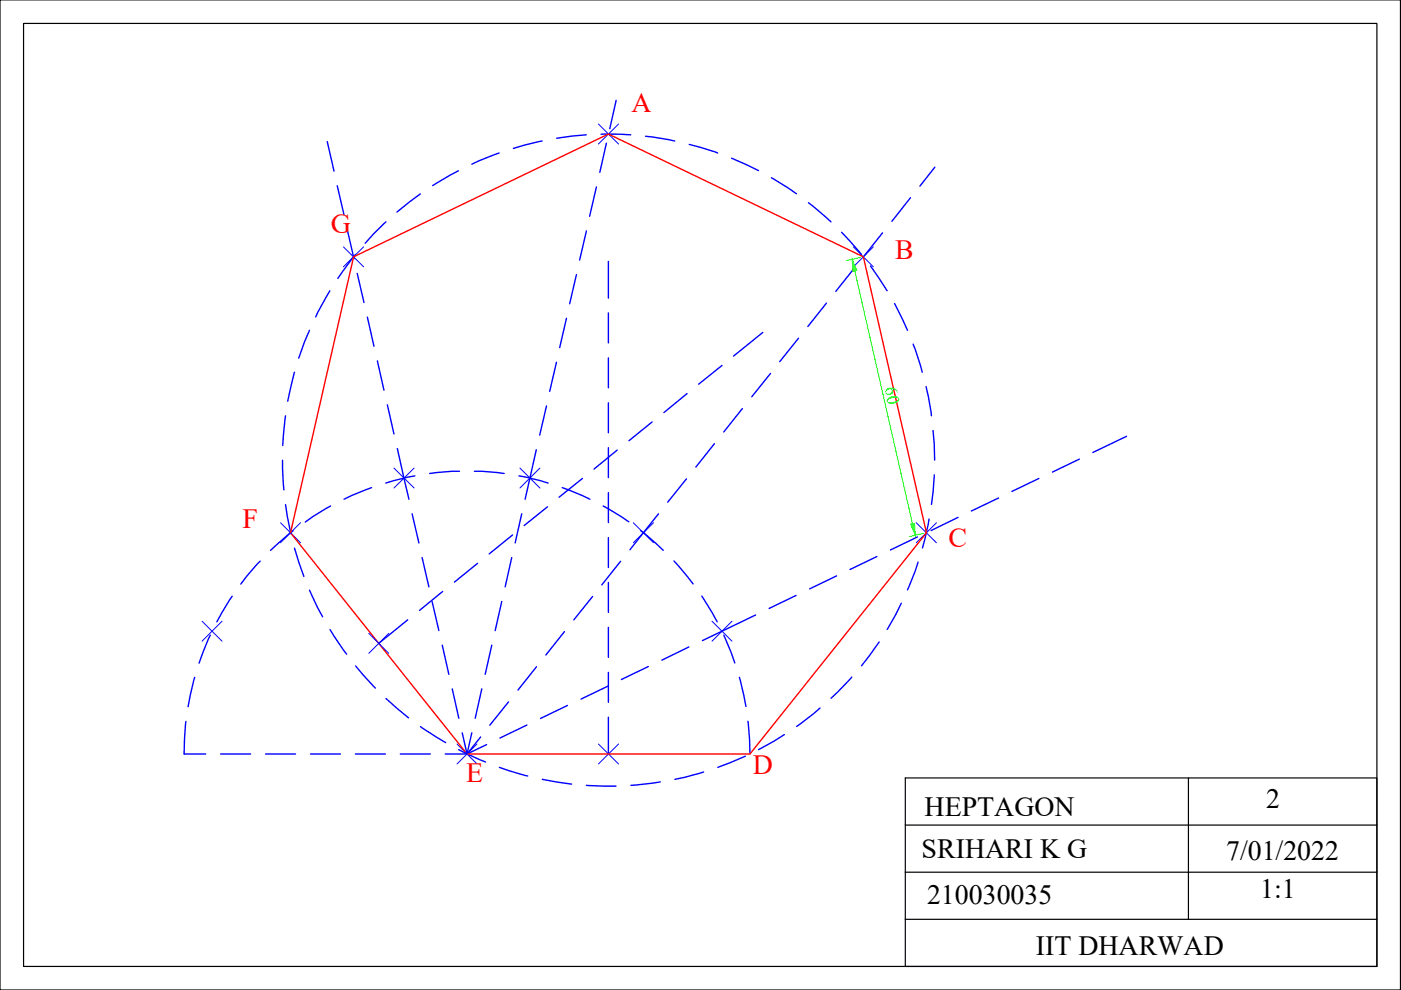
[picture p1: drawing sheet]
<svg xmlns="http://www.w3.org/2000/svg" width="297mm" height="210mm" viewBox="0 0 297 210" stroke-linecap="round" stroke-linejoin="round" font-family="sans-serif">
<!-- layer: 0 -->
<path d="M0 0h296.9v209.9h-296.9zM5 5h286.9v199.9h-286.9zM191.9 164.9h100v40h-100zM191.9 174.9h100M252 164.9v30M191.9 184.9h100M191.9 194.9h100" fill="none" stroke="#000" stroke-width=".25"/>
<!-- layer: Hidden -->
<g fill="none" stroke="#00f" stroke-width=".3">
<path d="M69.4 30l1.4 6.3M71.5 39.4l1.4 6.2M97.2 36.2l-5.5 3.1M105.8 32.4l-5.8 2.4M114.9 29.9l-6.1 1.6M124.3 28.6l-6.3 .7M126.4 39.6l-1.4 6.3M127.4 28.5l6.3 .1M128.6 30.4l-1.4 6.1M130.6 21.3l-1.3 6M136.9 28.9l6.1 1M146.1 30.6l6 1.8"/>
<path d="M155.1 33.5l5.7 2.7M163.6 37.7l5.3 3.4M198.2 35.4l-3.2 4.1M73.6 48.7l1.5 6.2M75.4 53.9l-3.8 5.1M75.7 58l1.5 6.1M81.8 47l-2.6 2.6-1.8 2M89.1 41.1l-4.9 3.9M122.2 58.2l-1.4 6.2M124.3 49l-1.4 6.1M129 55.4v7.8M171.4 43l4.8 4"/>
<path d="M178.4 49.2l4.2 4.7M181.1 56.8l-3.9 5M184.6 56.4l3.5 5.3M187.1 49.4l-4 5M193 41.9l-3.9 5M62.4 78.9l-1.4 6.2M65.6 70l-2.3 5.9M69.9 61.7l-3 5.5M77.9 67.2l1.4 6.2M80 76.5l1.4 6.2M118 76.8l-1.5 6.2M120.1 67.5l-1.4 6.2"/>
<path d="M129 66.4v6.3M129 75.9v6.3M153.1 77.5l-5 4M161.7 70.5l-6.2 5M163.4 79.2l-4 4.9M169.3 71.7l-4 5M175.2 64.3l-3.9 4.9M189.7 64.4l2.7 5.6M193.6 73l1.9 5.9M59.9 97.6l.3 6.3M60.5 88.2l-.6 6.3M82.1 85.8l1.4 6.2"/>
<path d="M84.2 95.1l2.5 10.7M97.4 99.9h-1.5l-4.8 .5M100.6 99.9h1.6l4.7 .5M113.7 95.3l-2.4 10.5M115.9 86.1l-1.5 6.2M129 85.4v6.4M129 94.9v6.4M130.9 95.4l-5 4.1M138.3 89.5l-5 3.9M145.7 83.5l-4.9 4M151.5 94.1l-4 4.9M157.4 86.6l-3.9 5"/>
<path d="M196.3 82l1.2 6.2M197.8 91.3l.4 6.3M228.9 97.3l-5.8 2.8M238.8 92.5l-7.1 3.4M55.2 119l-2.8 3.1-1.3 1.7M60.5 107l1.2 6.2M62.1 112.5l-4.7 4.2M62.4 116.2l2 6M70.1 107.3l-3.8 2.2-1.6 1.2M78.8 103.4l-5.9 2.4M87.4 108.9l1.4 6.2M88 100.9l-6.2 1.5"/>
<path d="M89.5 118.2l1.4 6.2M101.3 119.4l-4.9 4M108.5 118.2l-1.4 6.2M108.7 113.4l-5 4M110 100.9l6.2 1.5M110.6 108.9l-1.4 6.2M116.1 107.5l-5 3.9M119.2 103.4l5.9 2.4M123.5 101.4l-5 4M127.9 107.3l5.4 3.3M129 104.5v6.3M129 114v6.3"/>
<path d="M131.6 119l-4 5M135.8 112.5l4.8 4.2M139.6 108.9l-6 7.7M142.9 118.9l4 4.9M145.5 101.5l-3.9 5M185.9 118l-5.7 2.7M194.5 113.8l-5.7 2.8M194.6 119.2l-.5 1.8-1.7 4.1M197 110l-1.4 6.2M198.1 100.7l-.6 6.2M203.1 109.7l-5.7 2.8M211.7 105.6l-5.7 2.7"/>
<path d="M220.3 101.4l-5.8 2.8M44.6 134.7l-2.4 5.9M49.2 126.4l-3.2 5.4M65.6 125.1l1.8 3.8 1 1.9M70 133.5l3.5 5.2M86.4 131.4l-6.1 5M91.6 127.5l1.4 6.2M93.8 136.8l1.4 6.2M93.9 125.4l-5 4M104.3 136.8l-1.4 6.2M106.4 127.5l-1.4 6.2M119.7 133.9l-4 5"/>
<path d="M125.6 126.5l-3.9 4.9M129 123.5v6.4M129 133v6.4M146 137.2l-5.7 2.8M148.8 126.4l3.3 5.4M153.5 134.7l2.3 5.9M160.2 130.4l-11.3 5.4M168.8 126.3l-5.7 2.7M177.4 122.1l-5.7 2.8M186.4 136.1l-3.7 5.1M191.1 127.9l-1.2 2.5-1.8 3M39.4 153l-.4 6.9h4.6"/>
<path d="M41.3 143.6l-1.4 6.2M46.8 159.9h6.3M56.3 159.9h6.4M65.8 159.9h6.4M75.4 159.9h6.3M75.4 141.2l4.2 4.7M81.8 148.1l4.8 4.1M84.9 159.9h6.3M89.2 154.1l5.3 3.4M94.4 159.9h4.6M95.9 146.1l1.4 6.2M97.2 158.9l5.8 2.7"/>
<path d="M98 155.4l1 4.5M100 155.4l-1 4.5M101.9 156.3l-2.9 3.6M102.2 146.1l-1.4 6.2M103.2 157.9l-4.2 2M107.8 148.8l-4 5M111.7 153.7l-5.7 2.8M113.7 141.4l-3.9 4.9M120.3 149.6l-5.7 2.7M128.9 145.5l-5.7 2.7M129 142.6v6.3M129 152.1v7.8"/>
<path d="M137.5 141.3l-5.8 2.8M156.8 143.6l1.4 6.2M158.6 152.9l.3 3.8 .1 3.2M166.3 155.8l-5.5 3.1M173.9 150.1l-5 3.9M180.6 143.6l-4.4 4.5M105.9 162.7l6 1.8M115 165.2l6.2 1.1M124.3 166.5l6.3 .2M140 165.8l-6.2 .7M149.2 163.7l-6.1 1.5M158 160.3l-5.8 2.4"/>
</g>
<g fill="none" stroke="#00f" stroke-width=".21">
<path d="M126.9 26.3l4.2 4.2M131.1 26.3l-4.2 4.2M72.8 52.3l4.3 4.3M77.1 52.3l-4.3 4.3M180.9 52.3l4.3 4.3M185.2 52.3l-4.3 4.3M83.5 99.2l4.3 4.3M87.8 99.2l-4.3 4.3M110.2 99.2l4.3 4.3M114.5 99.2l-4.3 4.3M59.5 110.8l4.2 4.3M63.7 110.8l-4.2 4.3"/>
<path d="M134.3 110.8l4.3 4.3M138.6 110.8l-4.3 4.3M194.3 110.8l4.2 4.3M198.5 110.8l-4.2 4.3M42.8 131.7l4.3 4.2M47.1 131.7l-4.3 4.2M78.2 134.3l4.2 4.2M82.4 134.3l-4.2 4.2M151 131.7l4.2 4.2M155.2 131.7l-4.2 4.2M96.9 157.7l4.2 4.3M101.1 157.7l-4.2 4.3"/>
<path d="M126.9 157.7l4.2 4.3M131.1 157.7l-4.2 4.3"/>
</g>
<!-- layer: Thick -->
<path d="M75 54.5l54-26.1 54 26.1 13.4 58.5-37.4 46.9h-60l-37.4-46.9z" fill="none" stroke="#f00" stroke-width=".3"/>
<!-- layer: Dimension -->
<path d="M181.2 57.4l12.3 53.7M182.5 54.6l-3 .7M195.8 113.1l-3 .7" fill="none" stroke="#0f0" stroke-width=".21"/>
<g fill="#0f0" stroke="#0f0" stroke-width=".21">
<path d="M193.1 111.1l.8-.1 .2 2.5z"/>
<path d="M180.7 55l1 2.3-.9 .2z"/>
</g>
<g font-size="5.9" fill="#f00">
<text x="133.9" y="23.7">A</text>
<text x="70.1" y="49.4">G</text>
<text x="189.8" y="55">B</text>
<text x="51.4" y="112">F</text>
<text x="201.1" y="116">C</text>
<text x="98.8" y="165.7">E</text>
<text x="159.6" y="164.1">D</text>
</g>
<g font-size="5.9">
<text x="196" y="173">HEPTAGON</text>
<text x="268.4" y="171.3">2</text>
<text x="195.4" y="181.8">SRIHARI K G</text>
<text x="260" y="182.4">7/01/2022</text>
<text x="196.6" y="191.6">210030035</text>
<text x="267.2" y="190.3">1:1</text>
<text x="219.6" y="202.6">IIT DHARWAD</text>
</g>
<text font-size="3.7" fill="#0f0" x="187.6" y="82.3" transform="rotate(77 187.6 82.3)">60</text>
</svg>
